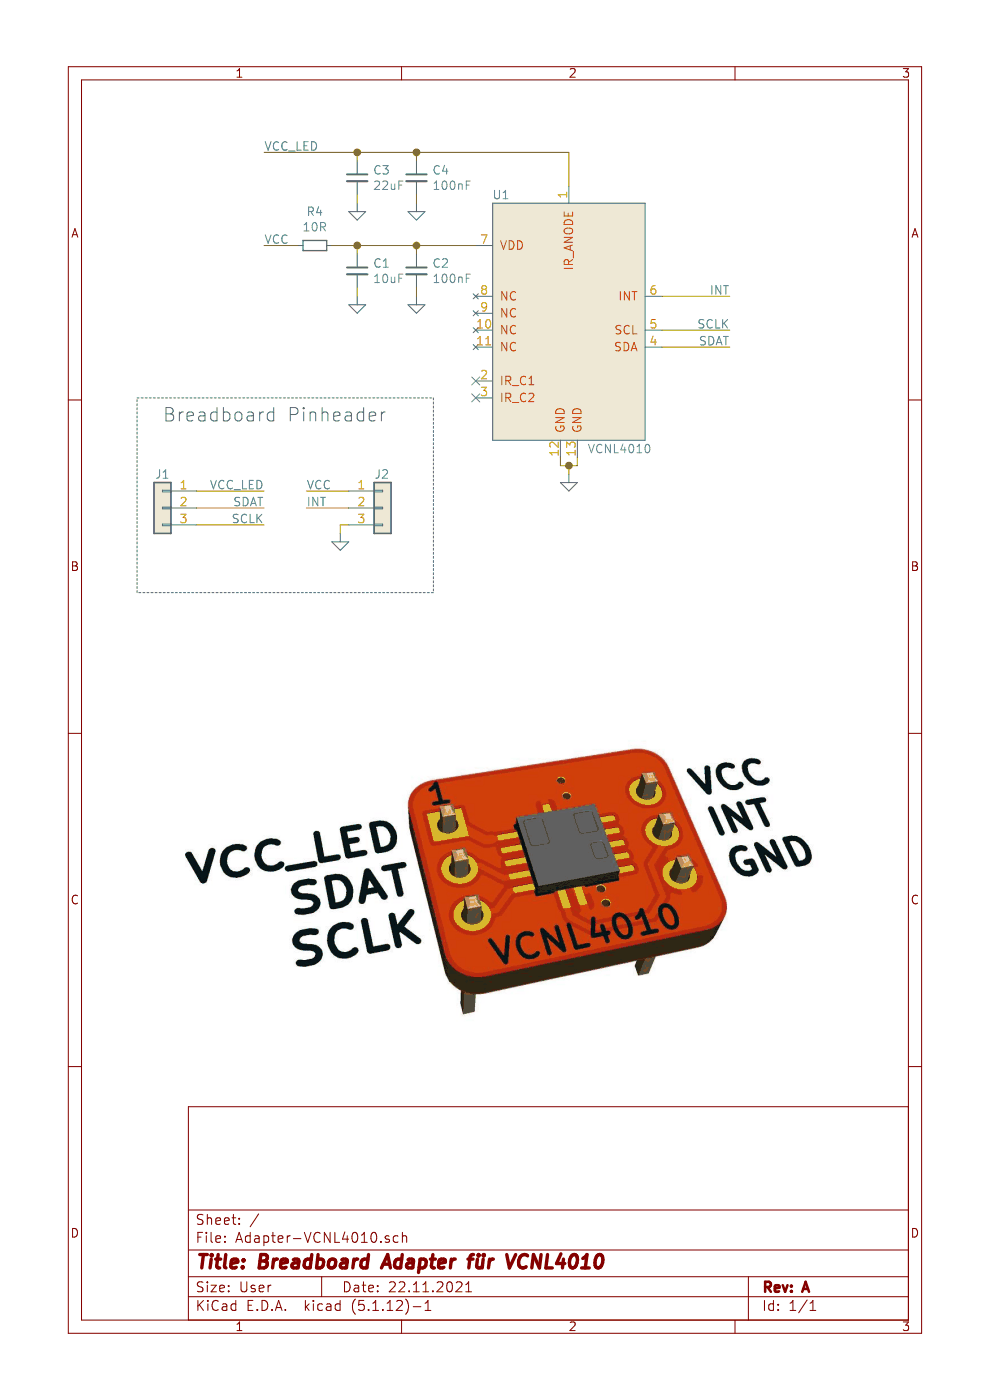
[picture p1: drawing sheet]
EESchema Schematic File Version 4
EELAYER 30 0
EELAYER END
$Descr User 5827 8268
encoding utf-8
Sheet 1 1
Title "Breadboard Adapter für VCNL4010"
Date "22.11.2021"
Rev "A"
Comp ""
Comment1 ""
Comment2 ""
Comment3 ""
Comment4 ""
$EndDescr
$Comp
L Device:C_Small C2
U 1 1
P 2450 1600
F 0 "C2" H 2542 1646 50  0000 L CNN
F 1 "100nF" H 2542 1555 50  0000 L CNN
F 2 "Capacitor_SMD:C_0805_2012Metric_Pad1.18x1.45mm_HandSolder" H 2450 1600 50  0001 C CNN
F 3 "~" H 2450 1600 50  0001 C CNN
	1    2450 1600
	1    0    0    -1  
$EndComp
$Comp
L power:GND #PWR0101
U 1 1
P 2450 1750
F 0 "#PWR0101" H 2450 1500 50  0001 C CNN
F 1 "GND" H 2455 1577 50  0001 C CNN
F 2 "" H 2450 1750 50  0001 C CNN
F 3 "" H 2450 1750 50  0001 C CNN
	1    2450 1750
	1    0    0    -1  
$EndComp
Wire Wire Line
	2450 1750 2450 1700
$Comp
L Device:C_Small C1
U 1 1
P 2100 1600
F 0 "C1" H 2192 1646 50  0000 L CNN
F 1 "10uF" H 2192 1555 50  0000 L CNN
F 2 "Capacitor_SMD:C_0805_2012Metric_Pad1.18x1.45mm_HandSolder" H 2100 1600 50  0001 C CNN
F 3 "~" H 2100 1600 50  0001 C CNN
	1    2100 1600
	1    0    0    -1  
$EndComp
$Comp
L power:GND #PWR0102
U 1 1
P 2100 1750
F 0 "#PWR0102" H 2100 1500 50  0001 C CNN
F 1 "GND" H 2105 1577 50  0001 C CNN
F 2 "" H 2100 1750 50  0001 C CNN
F 3 "" H 2100 1750 50  0001 C CNN
	1    2100 1750
	1    0    0    -1  
$EndComp
Wire Wire Line
	2100 1750 2100 1700
Wire Wire Line
	2100 1450 2100 1500
$Comp
L power:GND #PWR0103
U 1 1
P 3350 2800
F 0 "#PWR0103" H 3350 2550 50  0001 C CNN
F 1 "GND" H 3355 2627 50  0001 C CNN
F 2 "" H 3350 2800 50  0001 C CNN
F 3 "" H 3350 2800 50  0001 C CNN
	1    3350 2800
	1    0    0    -1  
$EndComp
Wire Wire Line
	3350 2800 3350 2750
Wire Wire Line
	2450 1500 2450 1450
Connection ~ 2450 1450
Wire Wire Line
	2450 1450 2800 1450
Text Label 4300 1950 2    50   ~ 0
SCLK
Text Label 4300 2050 2    50   ~ 0
SDAT
Text Label 4300 1750 2    50   ~ 0
INT
Wire Notes Line
	800  2350 2550 2350
Wire Notes Line
	2550 2350 2550 3500
Wire Notes Line
	2550 3500 800  3500
Wire Notes Line
	800  3500 800  2350
Text Notes 950  2500 0    79   ~ 0
Breadboard Pinheader
$Comp
L ak:VCNL4010 U1
U 1 1
P 3350 1450
F 0 "U1" H 2950 1750 50  0000 C CNN
F 1 "VCNL4010" H 3650 250 50  0000 C CNN
F 2 "ak:VCNL4010_HS" H 2850 1950 50  0001 C CNN
F 3 "" H 2850 1950 50  0001 C CNN
	1    3350 1450
	1    0    0    -1  
$EndComp
Wire Wire Line
	3350 2750 3300 2750
Wire Wire Line
	3300 2750 3300 2700
Wire Wire Line
	3350 2750 3400 2750
Wire Wire Line
	3400 2750 3400 2700
Connection ~ 3350 2750
Wire Wire Line
	2100 1450 2450 1450
$Comp
L Device:R_Small R4
U 1 1
P 1850 1450
F 0 "R4" V 2046 1450 50  0000 C CNN
F 1 "10R" V 1955 1450 50  0000 C CNN
F 2 "Resistor_SMD:R_0805_2012Metric_Pad1.20x1.40mm_HandSolder" H 1850 1450 50  0001 C CNN
F 3 "~" H 1850 1450 50  0001 C CNN
	1    1850 1450
	0    1    -1   0   
$EndComp
Wire Wire Line
	1950 1450 2100 1450
Connection ~ 2100 1450
Wire Wire Line
	1750 1450 1550 1450
$Comp
L Device:C_Small C4
U 1 1
P 2450 1050
F 0 "C4" H 2542 1096 50  0000 L CNN
F 1 "100nF" H 2542 1005 50  0000 L CNN
F 2 "Capacitor_SMD:C_0805_2012Metric_Pad1.18x1.45mm_HandSolder" H 2450 1050 50  0001 C CNN
F 3 "~" H 2450 1050 50  0001 C CNN
	1    2450 1050
	1    0    0    -1  
$EndComp
$Comp
L power:GND #PWR0104
U 1 1
P 2450 1200
F 0 "#PWR0104" H 2450 950 50  0001 C CNN
F 1 "GND" H 2455 1027 50  0001 C CNN
F 2 "" H 2450 1200 50  0001 C CNN
F 3 "" H 2450 1200 50  0001 C CNN
	1    2450 1200
	1    0    0    -1  
$EndComp
Wire Wire Line
	2450 1200 2450 1150
$Comp
L Device:C_Small C3
U 1 1
P 2100 1050
F 0 "C3" H 2192 1096 50  0000 L CNN
F 1 "22uF" H 2192 1005 50  0000 L CNN
F 2 "Capacitor_SMD:C_0805_2012Metric_Pad1.18x1.45mm_HandSolder" H 2100 1050 50  0001 C CNN
F 3 "~" H 2100 1050 50  0001 C CNN
	1    2100 1050
	1    0    0    -1  
$EndComp
$Comp
L power:GND #PWR0105
U 1 1
P 2100 1200
F 0 "#PWR0105" H 2100 950 50  0001 C CNN
F 1 "GND" H 2105 1027 50  0001 C CNN
F 2 "" H 2100 1200 50  0001 C CNN
F 3 "" H 2100 1200 50  0001 C CNN
	1    2100 1200
	1    0    0    -1  
$EndComp
Wire Wire Line
	2100 1200 2100 1150
Wire Wire Line
	2100 900  2100 950 
Wire Wire Line
	2450 950  2450 900 
Connection ~ 2450 900 
Wire Wire Line
	2100 900  2450 900 
Wire Wire Line
	1550 900  2100 900 
Connection ~ 2100 900 
Wire Wire Line
	3350 900  3350 1100
Wire Wire Line
	2450 900  3350 900 
NoConn ~ 2800 2250
NoConn ~ 2800 2350
Text Label 1550 900  0    50   ~ 0
VCC_LED
Text Label 1550 1450 0    50   ~ 0
VCC
Wire Wire Line
	1150 2900 1550 2900
Wire Wire Line
	1150 3000 1550 3000
Wire Wire Line
	1550 3100 1150 3100
Wire Wire Line
	1800 2900 2050 2900
Wire Wire Line
	1800 3000 2050 3000
Wire Wire Line
	2050 3100 2000 3100
Wire Wire Line
	3900 1750 4300 1750
Wire Wire Line
	3900 1950 4300 1950
Wire Wire Line
	3900 2050 4300 2050
$Comp
L Connector_Generic:Conn_01x03 J2
U 1 1
P 2250 3000
F 0 "J2" H 2200 3200 50  0000 L CNN
F 1 "Conn_01x03" H 2330 2901 50  0001 L CNN
F 2 "Connector_PinHeader_2.54mm:PinHeader_1x03_P2.54mm_Vertical" H 2250 3000 50  0001 C CNN
F 3 "~" H 2250 3000 50  0001 C CNN
	1    2250 3000
	1    0    0    -1  
$EndComp
$Comp
L Connector_Generic:Conn_01x03 J1
U 1 1
P 950 3000
F 0 "J1" H 950 3200 50  0000 C CNN
F 1 "Conn_01x03" H 868 3226 50  0001 C CNN
F 2 "Connector_PinHeader_2.54mm:PinHeader_1x03_P2.54mm_Vertical" H 950 3000 50  0001 C CNN
F 3 "~" H 950 3000 50  0001 C CNN
	1    950  3000
	-1   0    0    -1  
$EndComp
Text Label 1800 2900 0    50   ~ 0
VCC
Text Label 1550 2900 2    50   ~ 0
VCC_LED
Text Label 1800 3000 0    50   ~ 0
INT
Text Label 1550 3100 2    50   ~ 0
SCLK
Text Label 1550 3000 2    50   ~ 0
SDAT
$Comp
L power:GND #PWR0106
U 1 1
P 2000 3150
F 0 "#PWR0106" H 2000 2900 50  0001 C CNN
F 1 "GND" H 2005 2977 50  0001 C CNN
F 2 "" H 2000 3150 50  0001 C CNN
F 3 "" H 2000 3150 50  0001 C CNN
	1    2000 3150
	1    0    0    -1  
$EndComp
Wire Wire Line
	2000 3100 2000 3150
$EndSCHEMATC
